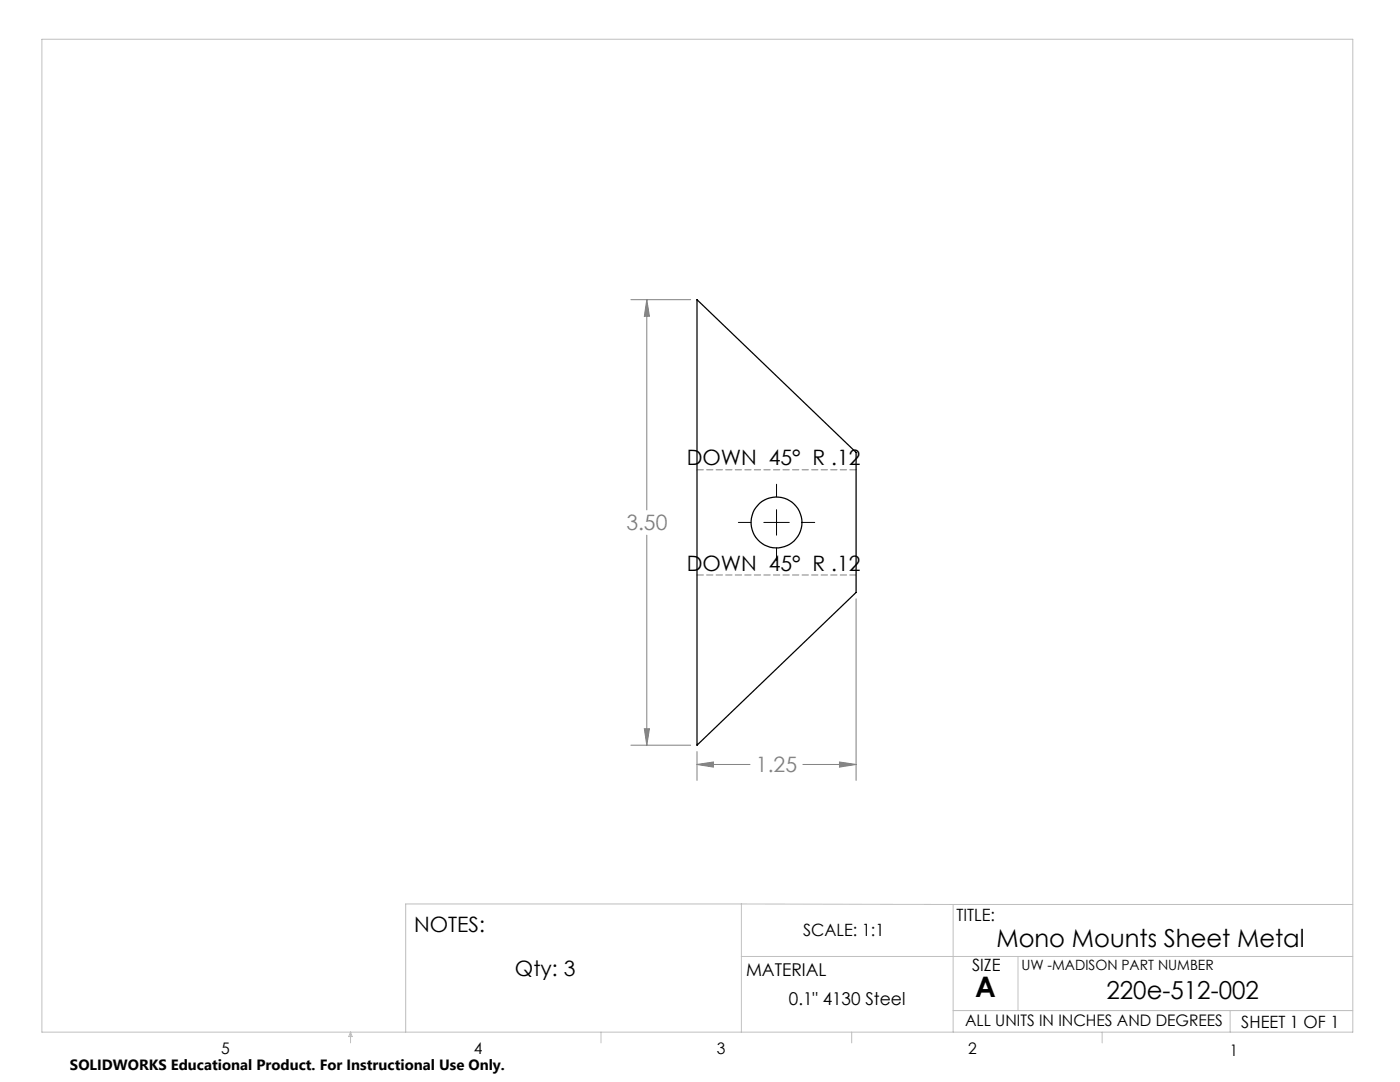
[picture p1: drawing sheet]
<svg xmlns="http://www.w3.org/2000/svg" width="279mm" height="216mm" viewBox="0 0 279 216" stroke-linecap="round" stroke-linejoin="round" font-family="sans-serif">
<path d="M125.9 59.8h11.9M129.1 59.8l.5 3.3h-1zM129.1 59.8v41.9M129.1 106.8v41.9M170.9 119.5v36.2M125.9 148.7h11.9M128.6 145.4h1l-.5 3.3zM139.1 152.5l3.3-.5v1.1zM139.1 150v5.7M139.1 152.5h10.6M160.2 152.5h10.7M167.5 152l3.4 .5-3.4 .6z" fill="none" stroke="#808080" stroke-width=".2"/>
<path d="M155 96.6v2.6M147.4 104.2h2.5M152.4 104.2h5.1M155 101.7v5.1M155 109.3v2.6M160.1 104.2h2.5" fill="none" stroke="#000" stroke-width=".2"/>
<path d="M170.9 93.7h-31.8M170.9 114.7h-31.8" fill="none" stroke="#808080" stroke-width=".2" stroke-dasharray="1.3 .6"/>
<g fill="none" stroke="#c0c0c0" stroke-width=".2">
<path d="M8.4 7.8h261.6v198.2h-261.6zM148 180.4v25.6M148 180.4h-67v25.6M148 190.9h122M148 180.4l42.2 .1M190.2 180.5v25.5M190.2 180.5h79.8M203.2 190.9v10.7M70 206v2.1M70 206l.3 .8h-.7zM119.9 206v2.1M170 206v2.1"/>
<path d="M190.2 201.6h79.8M220 206v2.1M245.5 201.6v4.4"/>
</g>
<path d="M128.6 145.4h1l-.5 3.3zM129.1 59.8l.5 3.3h-1zM139.1 152.5l3.3-.5v1.1zM167.5 152l3.4 .5-3.4 .6z" fill="#808080"/>
<g fill="none" stroke="#000" stroke-width=".25">
<path d="M139.1 59.8l31.8 30.5v27.9l-31.8 30.5z"/>
<circle cx="155" cy="104.3" r="5.1"/>
</g>
<text font-size="5.6" x="194.6" y="199">A</text>
<g font-size="4.9">
<text x="198.9" y="188.9">Mono Mounts Sheet Metal</text>
<text x="220.8" y="199.4">220e-512-002</text>
</g>
<g font-size="4.2">
<text x="137" y="92.8">DOWN 45° R .12</text>
<text x="137" y="113.8">DOWN 45° R .12</text>
<text x="82.6" y="185.9">NOTES:</text>
<text x="102.8" y="194.7">Qty: 3</text>
</g>
<g font-size="4.2" fill="#808080">
<text x="125" y="105.8">3.50</text>
<text x="150.9" y="154.1">1.25</text>
</g>
<g font-size="3.5">
<text x="148.9" y="194.7">MATERIAL</text>
<text x="157.4" y="200.6">0.1&quot; 4130 Steel</text>
</g>
<g font-size="3.4">
<text x="190.9" y="183.8">TITLE:</text>
<text x="160.3" y="186.8">SCALE: 1:1</text>
<text x="194" y="193.8">SIZE</text>
<text x="247.7" y="205.1">SHEET 1 OF 1</text>
</g>
<g font-size="3.2">
<text x="192.6" y="204.8">ALL UNITS IN INCHES AND DEGREES</text>
<text x="44.2" y="210.4">5</text>
<text x="94.6" y="210.3">4</text>
<text x="143.1" y="210.4">3</text>
<text x="193.2" y="210.3">2</text>
<text x="245.4" y="210.6">1</text>
</g>
<text font-size="3" x="14" y="213.5">SOLIDWORKS Educational Product. For Instructional Use Only.</text>
<text font-size="2.8" x="203.8" y="193.5">UW -MADISON PART NUMBER</text>
</svg>
